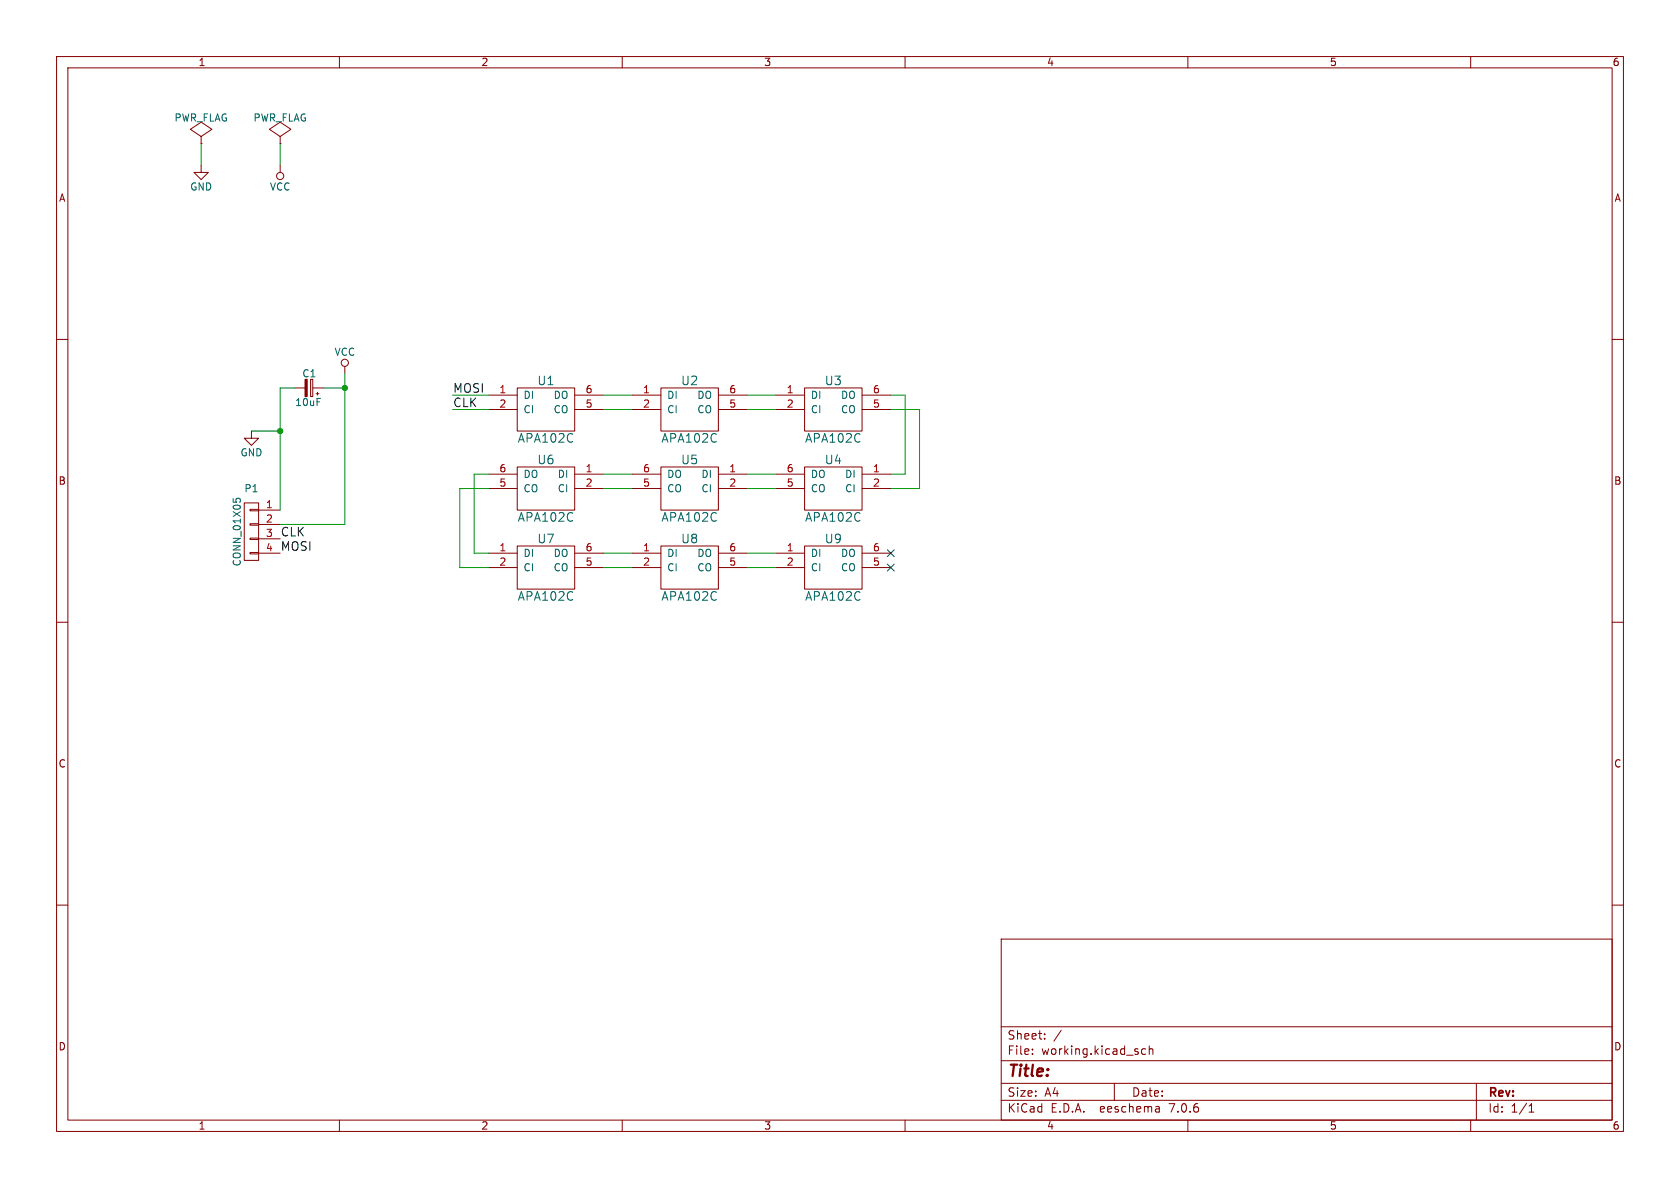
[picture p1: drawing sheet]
(kicad_sch (version 20230121) (generator eeschema)

 (paper "A4")

 (lib_symbols
  (symbol "backlight-rescue:APA102C" (pin_names (offset 1.016)) (in_bom yes) (on_board yes)
   (property "Reference" "U" (at 0 5.08 0) (effects (font (size 1.524 1.524))))
   (property "Value" "APA102C" (at 0 -5.08 0) (effects (font (size 1.524 1.524))))
   (property "Footprint" "" (at 0 0 0) (effects (font (size 1.524 1.524))))
   (property "Datasheet" "" (at 0 0 0) (effects (font (size 1.524 1.524))))
   (symbol "APA102C_0_1"
    (rectangle (start -5.08 3.81) (end 5.08 -3.81) (stroke (width 0) (type solid)) (fill (type none))))
   (symbol "APA102C_1_1"
    (pin input line (at -10.16 2.54 0) (length 5.08) (name "DI" (effects (font (size 1.27 1.27)))) (number "1" (effects (font (size 1.27 1.27)))))
    (pin input line (at -10.16 0 0) (length 5.08) (name "CI" (effects (font (size 1.27 1.27)))) (number "2" (effects (font (size 1.27 1.27)))))
    (pin power_in line (at -10.16 -2.54 0) (length 5.08) hide (name "GND" (effects (font (size 1.27 1.27)))) (number "3" (effects (font (size 1.27 1.27)))))
    (pin power_in line (at 10.16 -2.54 180) (length 5.08) hide (name "VCC" (effects (font (size 1.27 1.27)))) (number "4" (effects (font (size 1.27 1.27)))))
    (pin output line (at 10.16 0 180) (length 5.08) (name "CO" (effects (font (size 1.27 1.27)))) (number "5" (effects (font (size 1.27 1.27)))))
    (pin output line (at 10.16 2.54 180) (length 5.08) (name "DO" (effects (font (size 1.27 1.27)))) (number "6" (effects (font (size 1.27 1.27)))))))
  (symbol "backlight-rescue:CONN_01X04" (pin_names (offset 1.016) hide) (in_bom yes) (on_board yes)
   (property "Reference" "P" (at 0 6.35 0) (effects (font (size 1.27 1.27))))
   (property "Value" "CONN_01X04" (at 2.54 0 90) (effects (font (size 1.27 1.27))))
   (property "Footprint" "" (at 0 0 0) (effects (font (size 1.27 1.27))))
   (property "Datasheet" "" (at 0 0 0) (effects (font (size 1.27 1.27))))
   (symbol "CONN_01X04_0_1"
    (rectangle (start -1.27 -3.683) (end 0.254 -3.937) (stroke (width 0) (type solid)) (fill (type none)))
    (rectangle (start -1.27 -1.143) (end 0.254 -1.397) (stroke (width 0) (type solid)) (fill (type none)))
    (rectangle (start -1.27 1.397) (end 0.254 1.143) (stroke (width 0) (type solid)) (fill (type none)))
    (rectangle (start -1.27 3.937) (end 0.254 3.683) (stroke (width 0) (type solid)) (fill (type none)))
    (rectangle (start -1.27 5.08) (end 1.27 -5.08) (stroke (width 0) (type solid)) (fill (type none))))
   (symbol "CONN_01X04_1_1"
    (pin passive line (at -5.08 3.81 0) (length 3.81) (name "P1" (effects (font (size 1.27 1.27)))) (number "1" (effects (font (size 1.27 1.27)))))
    (pin passive line (at -5.08 1.27 0) (length 3.81) (name "P2" (effects (font (size 1.27 1.27)))) (number "2" (effects (font (size 1.27 1.27)))))
    (pin passive line (at -5.08 -1.27 0) (length 3.81) (name "P3" (effects (font (size 1.27 1.27)))) (number "3" (effects (font (size 1.27 1.27)))))
    (pin passive line (at -5.08 -3.81 0) (length 3.81) (name "P4" (effects (font (size 1.27 1.27)))) (number "4" (effects (font (size 1.27 1.27)))))))
  (symbol "backlight-rescue:CP_Small" (pin_numbers hide) (pin_names (offset 0.254) hide) (in_bom yes) (on_board yes)
   (property "Reference" "C" (at 0.254 1.778 0) (effects (font (size 1.27 1.27)) (justify left)))
   (property "Value" "CP_Small" (at 0.254 -2.032 0) (effects (font (size 1.27 1.27)) (justify left)))
   (property "Footprint" "" (at 0 0 0) (effects (font (size 1.27 1.27))))
   (property "Datasheet" "" (at 0 0 0) (effects (font (size 1.27 1.27))))
   (symbol "CP_Small_0_1"
    (rectangle (start -1.524 -0.3048) (end 1.524 -0.6858) (stroke (width 0) (type solid)) (fill (type outline)))
    (rectangle (start -1.524 0.6858) (end 1.524 0.3048) (stroke (width 0) (type solid)) (fill (type none)))
    (polyline (pts (xy -1.27 1.524) (xy -0.762 1.524)) (stroke (width 0) (type solid)) (fill (type none)))
    (polyline (pts (xy -1.016 1.27) (xy -1.016 1.778)) (stroke (width 0) (type solid)) (fill (type none))))
   (symbol "CP_Small_1_1"
    (pin passive line (at 0 2.54 270) (length 1.8542) (name "~" (effects (font (size 1.016 1.016)))) (number "1" (effects (font (size 1.016 1.016)))))
    (pin passive line (at 0 -2.54 90) (length 1.8542) (name "~" (effects (font (size 1.016 1.016)))) (number "2" (effects (font (size 1.016 1.016)))))))
  (symbol "backlight-rescue:GND" (power) (pin_names (offset 0)) (in_bom yes) (on_board yes)
   (property "Reference" "#PWR" (at 0 -6.35 0) (effects (font (size 1.27 1.27)) hide))
   (property "Value" "GND" (at 0 -3.81 0) (effects (font (size 1.27 1.27))))
   (property "Footprint" "" (at 0 0 0) (effects (font (size 1.27 1.27))))
   (property "Datasheet" "" (at 0 0 0) (effects (font (size 1.27 1.27))))
   (symbol "GND_0_1"
    (polyline (pts (xy 0 0) (xy 0 -1.27) (xy 1.27 -1.27) (xy 0 -2.54) (xy -1.27 -1.27) (xy 0 -1.27)) (stroke (width 0) (type solid)) (fill (type none))))
   (symbol "GND_1_1"
    (pin power_in line (at 0 0 270) (length 0) hide (name "GND" (effects (font (size 1.27 1.27)))) (number "1" (effects (font (size 1.27 1.27)))))))
  (symbol "backlight-rescue:PWR_FLAG" (power) (pin_numbers hide) (pin_names (offset 0) hide) (in_bom yes) (on_board yes)
   (property "Reference" "#FLG" (at 0 2.413 0) (effects (font (size 1.27 1.27)) hide))
   (property "Value" "PWR_FLAG" (at 0 4.572 0) (effects (font (size 1.27 1.27))))
   (property "Footprint" "" (at 0 0 0) (effects (font (size 1.27 1.27))))
   (property "Datasheet" "" (at 0 0 0) (effects (font (size 1.27 1.27))))
   (symbol "PWR_FLAG_0_0"
    (pin power_out line (at 0 0 90) (length 0) (name "pwr" (effects (font (size 1.27 1.27)))) (number "1" (effects (font (size 1.27 1.27))))))
   (symbol "PWR_FLAG_0_1"
    (polyline (pts (xy 0 0) (xy 0 1.27) (xy -1.905 2.54) (xy 0 3.81) (xy 1.905 2.54) (xy 0 1.27)) (stroke (width 0) (type solid)) (fill (type none)))))
  (symbol "backlight-rescue:VCC" (power) (pin_names (offset 0)) (in_bom yes) (on_board yes)
   (property "Reference" "#PWR" (at 0 -3.81 0) (effects (font (size 1.27 1.27)) hide))
   (property "Value" "VCC" (at 0 3.81 0) (effects (font (size 1.27 1.27))))
   (property "Footprint" "" (at 0 0 0) (effects (font (size 1.27 1.27))))
   (property "Datasheet" "" (at 0 0 0) (effects (font (size 1.27 1.27))))
   (symbol "VCC_0_1"
    (polyline (pts (xy 0 0) (xy 0 1.27)) (stroke (width 0) (type solid)) (fill (type none)))
    (circle (center 0 1.905) (radius 0.635) (stroke (width 0) (type solid)) (fill (type none))))
   (symbol "VCC_1_1"
    (pin power_in line (at 0 0 90) (length 0) hide (name "VCC" (effects (font (size 1.27 1.27)))) (number "1" (effects (font (size 1.27 1.27))))))))

 (junction (at 60.96 68.58) (diameter 0) (color 0 0 0 0))
 (junction (at 49.53 76.2) (diameter 0) (color 0 0 0 0))

 (no_connect (at 157.48 100.33))
 (no_connect (at 157.48 97.79))

 (wire (pts (xy 132.08 97.79) (xy 137.16 97.79)) (stroke (width 0) (type default)))
 (wire (pts (xy 49.53 76.2) (xy 49.53 90.17)) (stroke (width 0) (type default)))
 (wire (pts (xy 86.36 86.36) (xy 81.28 86.36)) (stroke (width 0) (type default)))
 (wire (pts (xy 49.53 68.58) (xy 49.53 76.2)) (stroke (width 0) (type default)))
 (wire (pts (xy 132.08 100.33) (xy 137.16 100.33)) (stroke (width 0) (type default)))
 (wire (pts (xy 81.28 86.36) (xy 81.28 100.33)) (stroke (width 0) (type default)))
 (wire (pts (xy 49.53 25.4) (xy 49.53 29.21)) (stroke (width 0) (type default)))
 (wire (pts (xy 86.36 83.82) (xy 83.82 83.82)) (stroke (width 0) (type default)))
 (wire (pts (xy 106.68 100.33) (xy 111.76 100.33)) (stroke (width 0) (type default)))
 (wire (pts (xy 80.01 72.39) (xy 86.36 72.39)) (stroke (width 0) (type default)))
 (wire (pts (xy 49.53 68.58) (xy 52.07 68.58)) (stroke (width 0) (type default)))
 (wire (pts (xy 157.48 69.85) (xy 160.02 69.85)) (stroke (width 0) (type default)))
 (wire (pts (xy 162.56 86.36) (xy 157.48 86.36)) (stroke (width 0) (type default)))
 (wire (pts (xy 57.15 68.58) (xy 60.96 68.58)) (stroke (width 0) (type default)))
 (wire (pts (xy 132.08 72.39) (xy 137.16 72.39)) (stroke (width 0) (type default)))
 (wire (pts (xy 106.68 69.85) (xy 111.76 69.85)) (stroke (width 0) (type default)))
 (wire (pts (xy 60.96 66.04) (xy 60.96 68.58)) (stroke (width 0) (type default)))
 (wire (pts (xy 157.48 72.39) (xy 162.56 72.39)) (stroke (width 0) (type default)))
 (wire (pts (xy 132.08 83.82) (xy 137.16 83.82)) (stroke (width 0) (type default)))
 (wire (pts (xy 44.45 76.2) (xy 49.53 76.2)) (stroke (width 0) (type default)))
 (wire (pts (xy 60.96 68.58) (xy 60.96 92.71)) (stroke (width 0) (type default)))
 (wire (pts (xy 81.28 100.33) (xy 86.36 100.33)) (stroke (width 0) (type default)))
 (wire (pts (xy 132.08 69.85) (xy 137.16 69.85)) (stroke (width 0) (type default)))
 (wire (pts (xy 106.68 83.82) (xy 111.76 83.82)) (stroke (width 0) (type default)))
 (wire (pts (xy 80.01 69.85) (xy 86.36 69.85)) (stroke (width 0) (type default)))
 (wire (pts (xy 83.82 97.79) (xy 86.36 97.79)) (stroke (width 0) (type default)))
 (wire (pts (xy 83.82 83.82) (xy 83.82 97.79)) (stroke (width 0) (type default)))
 (wire (pts (xy 60.96 92.71) (xy 49.53 92.71)) (stroke (width 0) (type default)))
 (wire (pts (xy 106.68 86.36) (xy 111.76 86.36)) (stroke (width 0) (type default)))
 (wire (pts (xy 106.68 97.79) (xy 111.76 97.79)) (stroke (width 0) (type default)))
 (wire (pts (xy 160.02 69.85) (xy 160.02 83.82)) (stroke (width 0) (type default)))
 (wire (pts (xy 132.08 86.36) (xy 137.16 86.36)) (stroke (width 0) (type default)))
 (wire (pts (xy 162.56 72.39) (xy 162.56 86.36)) (stroke (width 0) (type default)))
 (wire (pts (xy 106.68 72.39) (xy 111.76 72.39)) (stroke (width 0) (type default)))
 (wire (pts (xy 160.02 83.82) (xy 157.48 83.82)) (stroke (width 0) (type default)))
 (wire (pts (xy 35.56 25.4) (xy 35.56 29.21)) (stroke (width 0) (type default)))

 (label "CLK" (at 80.01 72.39 0) (effects (font (size 1.524 1.524)) (justify left bottom)))
 (label "MOSI" (at 49.53 97.79 0) (effects (font (size 1.524 1.524)) (justify left bottom)))
 (label "MOSI" (at 80.01 69.85 0) (effects (font (size 1.524 1.524)) (justify left bottom)))
 (label "CLK" (at 49.53 95.25 0) (effects (font (size 1.524 1.524)) (justify left bottom)))

 (symbol (lib_id "backlight-rescue:APA102C") (at 96.52 72.39 0) (unit 1) (in_bom yes) (on_board yes) (dnp no)
  (property "Reference" "U1" (at 96.52 67.31 0) (effects (font (size 1.524 1.524))))
  (property "Value" "APA102C" (at 96.52 77.47 0) (effects (font (size 1.524 1.524))))
  (property "Footprint" "superled:APA102C" (at 96.52 72.39 0) (effects (font (size 1.524 1.524)) hide))
  (property "Datasheet" "" (at 96.52 72.39 0) (effects (font (size 1.524 1.524)))) (pin "1") (pin "2") (pin "3") (pin "4") (pin "5") (pin "6"))

 (symbol (lib_id "backlight-rescue:VCC") (at 49.53 29.21 180) (unit 1) (in_bom yes) (on_board yes) (dnp no)
  (property "Reference" "#PWR01" (at 49.53 25.4 0) (effects (font (size 1.27 1.27)) hide))
  (property "Value" "VCC" (at 49.53 33.02 0) (effects (font (size 1.27 1.27))))
  (property "Footprint" "" (at 49.53 29.21 0) (effects (font (size 1.27 1.27))))
  (property "Datasheet" "" (at 49.53 29.21 0) (effects (font (size 1.27 1.27)))) (pin "1"))

 (symbol (lib_id "backlight-rescue:PWR_FLAG") (at 49.53 25.4 0) (unit 1) (in_bom yes) (on_board yes) (dnp no)
  (property "Reference" "#FLG02" (at 49.53 22.987 0) (effects (font (size 1.27 1.27)) hide))
  (property "Value" "PWR_FLAG" (at 49.53 20.828 0) (effects (font (size 1.27 1.27))))
  (property "Footprint" "" (at 49.53 25.4 0) (effects (font (size 1.27 1.27))))
  (property "Datasheet" "" (at 49.53 25.4 0) (effects (font (size 1.27 1.27)))) (pin "1"))

 (symbol (lib_id "backlight-rescue:APA102C") (at 121.92 72.39 0) (unit 1) (in_bom yes) (on_board yes) (dnp no)
  (property "Reference" "U2" (at 121.92 67.31 0) (effects (font (size 1.524 1.524))))
  (property "Value" "APA102C" (at 121.92 77.47 0) (effects (font (size 1.524 1.524))))
  (property "Footprint" "superled:APA102C" (at 121.92 72.39 0) (effects (font (size 1.524 1.524)) hide))
  (property "Datasheet" "" (at 121.92 72.39 0) (effects (font (size 1.524 1.524)))) (pin "1") (pin "2") (pin "3") (pin "4") (pin "5") (pin "6"))

 (symbol (lib_id "backlight-rescue:APA102C") (at 147.32 72.39 0) (unit 1) (in_bom yes) (on_board yes) (dnp no)
  (property "Reference" "U3" (at 147.32 67.31 0) (effects (font (size 1.524 1.524))))
  (property "Value" "APA102C" (at 147.32 77.47 0) (effects (font (size 1.524 1.524))))
  (property "Footprint" "superled:APA102C" (at 147.32 72.39 0) (effects (font (size 1.524 1.524)) hide))
  (property "Datasheet" "" (at 147.32 72.39 0) (effects (font (size 1.524 1.524)))) (pin "1") (pin "2") (pin "3") (pin "4") (pin "5") (pin "6"))

 (symbol (lib_id "backlight-rescue:APA102C") (at 147.32 86.36 0) (mirror y) (unit 1) (in_bom yes) (on_board yes) (dnp no)
  (property "Reference" "U4" (at 147.32 81.28 0) (effects (font (size 1.524 1.524))))
  (property "Value" "APA102C" (at 147.32 91.44 0) (effects (font (size 1.524 1.524))))
  (property "Footprint" "superled:APA102C" (at 147.32 86.36 0) (effects (font (size 1.524 1.524)) hide))
  (property "Datasheet" "" (at 147.32 86.36 0) (effects (font (size 1.524 1.524)))) (pin "1") (pin "2") (pin "3") (pin "4") (pin "5") (pin "6"))

 (symbol (lib_id "backlight-rescue:APA102C") (at 121.92 86.36 0) (mirror y) (unit 1) (in_bom yes) (on_board yes) (dnp no)
  (property "Reference" "U5" (at 121.92 81.28 0) (effects (font (size 1.524 1.524))))
  (property "Value" "APA102C" (at 121.92 91.44 0) (effects (font (size 1.524 1.524))))
  (property "Footprint" "superled:APA102C" (at 121.92 86.36 0) (effects (font (size 1.524 1.524)) hide))
  (property "Datasheet" "" (at 121.92 86.36 0) (effects (font (size 1.524 1.524)))) (pin "1") (pin "2") (pin "3") (pin "4") (pin "5") (pin "6"))

 (symbol (lib_id "backlight-rescue:APA102C") (at 96.52 86.36 0) (mirror y) (unit 1) (in_bom yes) (on_board yes) (dnp no)
  (property "Reference" "U6" (at 96.52 81.28 0) (effects (font (size 1.524 1.524))))
  (property "Value" "APA102C" (at 96.52 91.44 0) (effects (font (size 1.524 1.524))))
  (property "Footprint" "superled:APA102C" (at 96.52 86.36 0) (effects (font (size 1.524 1.524)) hide))
  (property "Datasheet" "" (at 96.52 86.36 0) (effects (font (size 1.524 1.524)))) (pin "1") (pin "2") (pin "3") (pin "4") (pin "5") (pin "6"))

 (symbol (lib_id "backlight-rescue:APA102C") (at 96.52 100.33 0) (unit 1) (in_bom yes) (on_board yes) (dnp no)
  (property "Reference" "U7" (at 96.52 95.25 0) (effects (font (size 1.524 1.524))))
  (property "Value" "APA102C" (at 96.52 105.41 0) (effects (font (size 1.524 1.524))))
  (property "Footprint" "superled:APA102C" (at 96.52 100.33 0) (effects (font (size 1.524 1.524)) hide))
  (property "Datasheet" "" (at 96.52 100.33 0) (effects (font (size 1.524 1.524)))) (pin "1") (pin "2") (pin "3") (pin "4") (pin "5") (pin "6"))

 (symbol (lib_id "backlight-rescue:APA102C") (at 121.92 100.33 0) (unit 1) (in_bom yes) (on_board yes) (dnp no)
  (property "Reference" "U8" (at 121.92 95.25 0) (effects (font (size 1.524 1.524))))
  (property "Value" "APA102C" (at 121.92 105.41 0) (effects (font (size 1.524 1.524))))
  (property "Footprint" "superled:APA102C" (at 121.92 100.33 0) (effects (font (size 1.524 1.524)) hide))
  (property "Datasheet" "" (at 121.92 100.33 0) (effects (font (size 1.524 1.524)))) (pin "1") (pin "2") (pin "3") (pin "4") (pin "5") (pin "6"))

 (symbol (lib_id "backlight-rescue:APA102C") (at 147.32 100.33 0) (unit 1) (in_bom yes) (on_board yes) (dnp no)
  (property "Reference" "U9" (at 147.32 95.25 0) (effects (font (size 1.524 1.524))))
  (property "Value" "APA102C" (at 147.32 105.41 0) (effects (font (size 1.524 1.524))))
  (property "Footprint" "superled:APA102C" (at 147.32 100.33 0) (effects (font (size 1.524 1.524)) hide))
  (property "Datasheet" "" (at 147.32 100.33 0) (effects (font (size 1.524 1.524)))) (pin "1") (pin "2") (pin "3") (pin "4") (pin "5") (pin "6"))

 (symbol (lib_id "backlight-rescue:VCC") (at 60.96 66.04 0) (unit 1) (in_bom yes) (on_board yes) (dnp no)
  (property "Reference" "#PWR03" (at 60.96 69.85 0) (effects (font (size 1.27 1.27)) hide))
  (property "Value" "VCC" (at 60.96 62.23 0) (effects (font (size 1.27 1.27))))
  (property "Footprint" "" (at 60.96 66.04 0) (effects (font (size 1.27 1.27))))
  (property "Datasheet" "" (at 60.96 66.04 0) (effects (font (size 1.27 1.27)))) (pin "1"))

 (symbol (lib_id "backlight-rescue:CP_Small") (at 54.61 68.58 270) (mirror x) (unit 1) (in_bom yes) (on_board yes) (dnp no)
  (property "Reference" "C1" (at 53.34 66.04 90) (effects (font (size 1.27 1.27)) (justify left)))
  (property "Value" "10uF" (at 52.07 71.12 90) (effects (font (size 1.27 1.27)) (justify left)))
  (property "Footprint" "Capacitors_Tantalum_SMD:TantalC_SizeR_EIA-2012" (at 54.61 68.58 0) (effects (font (size 1.27 1.27)) hide))
  (property "Datasheet" "" (at 54.61 68.58 0) (effects (font (size 1.27 1.27)))) (pin "1") (pin "2"))

 (symbol (lib_id "backlight-rescue:GND") (at 44.45 76.2 0) (unit 1) (in_bom yes) (on_board yes) (dnp no)
  (property "Reference" "#PWR04" (at 44.45 82.55 0) (effects (font (size 1.27 1.27)) hide))
  (property "Value" "GND" (at 44.45 80.01 0) (effects (font (size 1.27 1.27))))
  (property "Footprint" "" (at 44.45 76.2 0) (effects (font (size 1.27 1.27))))
  (property "Datasheet" "" (at 44.45 76.2 0) (effects (font (size 1.27 1.27)))) (pin "1"))

 (symbol (lib_id "backlight-rescue:CONN_01X04") (at 44.45 93.98 0) (mirror y) (unit 1) (in_bom yes) (on_board yes) (dnp no)
  (property "Reference" "P1" (at 44.45 86.36 0) (effects (font (size 1.27 1.27))))
  (property "Value" "CONN_01X05" (at 41.91 93.98 90) (effects (font (size 1.27 1.27))))
  (property "Footprint" "Connectors_Molex:Molex_Panelmate-53780-0470_04x1.25mm_Angled" (at 44.45 93.98 0) (effects (font (size 1.27 1.27)) hide))
  (property "Datasheet" "" (at 44.45 93.98 0) (effects (font (size 1.27 1.27)))) (pin "1") (pin "2") (pin "3") (pin "4"))

 (symbol (lib_id "backlight-rescue:PWR_FLAG") (at 35.56 25.4 0) (unit 1) (in_bom yes) (on_board yes) (dnp no)
  (property "Reference" "#FLG05" (at 35.56 22.987 0) (effects (font (size 1.27 1.27)) hide))
  (property "Value" "PWR_FLAG" (at 35.56 20.828 0) (effects (font (size 1.27 1.27))))
  (property "Footprint" "" (at 35.56 25.4 0) (effects (font (size 1.27 1.27))))
  (property "Datasheet" "" (at 35.56 25.4 0) (effects (font (size 1.27 1.27)))) (pin "1"))

 (symbol (lib_id "backlight-rescue:GND") (at 35.56 29.21 0) (unit 1) (in_bom yes) (on_board yes) (dnp no)
  (property "Reference" "#PWR06" (at 35.56 35.56 0) (effects (font (size 1.27 1.27)) hide))
  (property "Value" "GND" (at 35.56 33.02 0) (effects (font (size 1.27 1.27))))
  (property "Footprint" "" (at 35.56 29.21 0) (effects (font (size 1.27 1.27))))
  (property "Datasheet" "" (at 35.56 29.21 0) (effects (font (size 1.27 1.27)))) (pin "1"))

 (sheet_instances (path "" (page "1"))))
